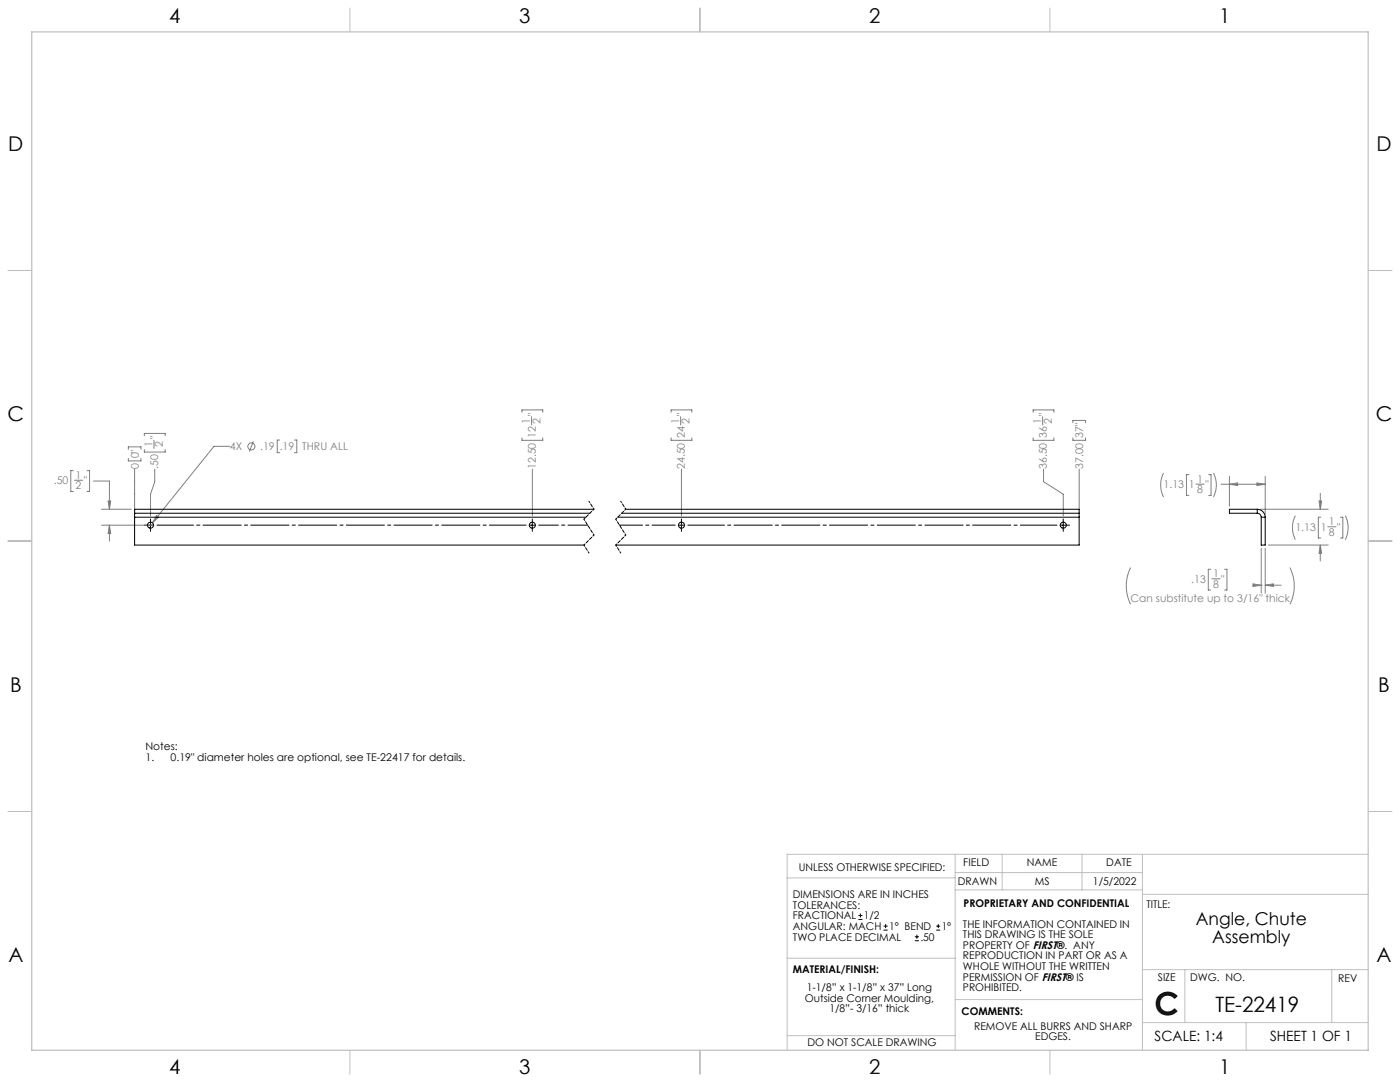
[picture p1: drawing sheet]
<svg xmlns="http://www.w3.org/2000/svg" width="559mm" height="432mm" viewBox="0 0 559 432" stroke-linecap="round" stroke-linejoin="round" font-family="sans-serif">
<g fill="none" stroke="#c0c0c0" stroke-width=".4">
<path d="M139.7 3.2v9.5M279.4 3.2v9.5M419.1 3.2v9.5M3.1 107.9h9.6M546.1 107.9h9.5M3.1 215.9h9.6M546.1 215.9h9.5M3.1 323.8h9.6M546.1 323.8h9.5M314.2 350.3h67M381.2 340.9v78.2M381.2 355.1h74.8"/>
<path d="M381.2 348.2h74.8M400 340.9v14.2M431.9 340.9v14.2M456 340.9v78.2M456 356.9h90.1M546.1 340.9h-231.9v78.2M314.2 382.4h67.2M381.2 398.9h74.8M456 387h90.1M472.9 387v21.1M531.6 387v21.1M139.7 419.1v9.6"/>
<path d="M279.4 419.1v9.6M314.2 413.3h67M419.1 419.1v9.6M456 408.1h90.1M497.4 408.1v11"/>
</g>
<path d="M12.7 12.7h533.4v406.4h-533.4z" fill="none" stroke="#c0c0c0" stroke-width=".5"/>
<g fill="none" stroke="#808080" stroke-width=".4">
<path d="M51.2 179.3v-1h5.1v1M57.6 173.9v-.9h8.3v.9M57.6 179.4v1h8.3v-1M61.5 175.7v3.3M91.8 178.1h-6.4l-24.5 30.5M101.1 176.1l-1.6 4.1M111.6 175.6h-.9v5.1h.9M117.5 175.6h1v5.1h-1M208.3 164.5v-.9h8.3v.9M208.3 174.7v1h8.3v-1M212.2 166.3v3.3M267.9 174.7v1h8.3v-1"/>
<path d="M267.9 164.5v-.9h8.3v.9M271.7 166.3v3.3M412.4 174.7v1h8.3v-1M412.4 164.5v-.9h8.3v.9M416.2 166.3v3.3M428.2 174.7v1h5.1v-1M428.2 168.7v-.9h5.1v.9M29.2 187.8h-.9v8.3h.9M29.7 191.7h3.3M34.7 187.8h1v8.3h-1M37.3 192h6.4v11.2M43.1 199.9h1.1l-.5 3.3z"/>
<path d="M51.2 183v.9h5.1v-.9M53.7 187.2v16.4M61.8 187.2v5l-1.7 5v8.6M212.5 187.2v18.6M272 187.2v18.6M416.5 187.2v5l7.9 5v8.6M430.7 187.2v16.4M464.4 188.8a10.7 10.7 0 0 0 0 9.6M474.6 189.4h-1v8.3h1M477.4 193.2h3.2M482.4 189.4h1v8.3h-1M484.4 188.8a10.7 10.7 0 0 1 0 9.6"/>
<path d="M487.4 193.3h17.6M490.7 193.3l3.3-.6v1zM490.7 190.1v11.9M501.7 192.7l3.3 .6-3.3 .4zM505 190.1v15M526.5 199.9h1l-.5 3.3zM527 196.9v6.3M40.5 203.2h12M40.5 209.6h20.8M43.7 209.6l.5 3.3h-1.1zM43.7 209.6v6.3M62.5 205.7l.8 .7-2.4 2.2z"/>
<path d="M503.1 203.2h27.1M503.4 218.8v17.9M505 218.8v17.9M506.3 217.5h23.9M517 205.8a10.7 10.7 0 0 0 0 9.6M527 217.5l.5 3.3h-1zM527 217.5v6.4M527.2 206.4h-1v8.3h1M530 210.2h3.3M535 206.4h1v8.3h-1M537 205.8a10.7 10.7 0 0 1 0 9.6M451.3 226.5a16.4 16.4 0 0 0 0 14.7"/>
<path d="M483.2 227.2h-.9v8.3h.9M483.7 231h3.3M488.8 227.2h.9v8.3h-.9M500.1 233l3.3 .5-3.3 .5zM503.4 233.5h.1M505 233.5l3.3-.5v1zM505 233.5h6.4M514.9 226.5a16.4 16.4 0 0 1 0 14.7"/>
<circle cx="100.3" cy="178.2" r="1.41"/>
</g>
<path d="M62.6 209.6h147.4M274.6 209.6h147.3" fill="none" stroke="#000" stroke-width=".4" stroke-dasharray="15.2 1.3 1.3 1.3" stroke-dashoffset=".6"/>
<path d="M215 209.6h19.6" fill="none" stroke="#000" stroke-width=".4" stroke-dasharray="15.2 1.3 1.3 1.3" stroke-dashoffset="7.4"/>
<path d="M247.3 209.6h22.2" fill="none" stroke="#000" stroke-width=".4" stroke-dasharray="15.2 1.3 1.3 1.3" stroke-dashoffset="6"/>
<path d="M57.6 209.6h3.7M60.1 207.1v5M211.2 209.6h2.5M212.5 207.1v5M270.7 209.6h2.6M272 207.1v5M423.1 209.6h3.8M424.4 207.1v5" fill="none" stroke="#000" stroke-width=".4"/>
<path d="M233.1 207.2l4 6.3M233.1 217.5l2 3.2M235.1 200l2 3.2M237.1 203.2l-4 4M237.1 213.5l-4 4M245.8 207.2l4 6.3M245.8 217.5l2 3.2M247.8 200l2 3.2M249.8 203.2l-4 4M249.8 213.5l-4 4" fill="none" stroke="#000" stroke-width=".4" stroke-dasharray="1.3 .6" stroke-dashoffset=".7"/>
<path d="M43.1 199.9h1.1l-.5 3.3zM43.7 209.6l.5 3.3h-1.1zM62.5 205.7l-1.6 2.9 2.4-2.2zM490.7 193.3l3.3-.6v1zM501.7 192.7l3.3 .6-3.3 .4zM526.5 199.9h1l-.5 3.3zM527 217.5l.5 3.3h-1zM505 233.5l3.3-.5v1zM500.1 233l3.3 .5-3.3 .5z" fill="#808080"/>
<g fill="none" stroke="#000" stroke-width=".4">
<path d="M53.7 204.8v1.6M53.7 204.8h181.7M53.7 206.4h180.2M53.7 206.4v11.1h179.4M237 203.2h-183.3v1.6M246.6 206.4h184.1M248.1 204.8h182.6M249.7 203.2h181v1.6M430.7 204.8v1.6M430.7 206.4v11.1h-184.9M501.8 204.8a1.63 1.63 0 0 1 1.6 1.6M501.8 203.2a3.2 3.2 0 0 1 3.2 3.2"/>
<path d="M501.8 203.2h-11.1v1.6h11.1M501.8 203.2v1.6M503.4 206.4h1.6M503.4 206.4v11.1h1.6v-11.1M342.6 367h1.6M342.6 365.4h1.6M343.4 364.6v1.5M352.7 371.2h1.6M352.7 369.6h1.6M353.5 368.8v1.6M365.2 375.4h1.6M365.2 373.8h1.6"/>
<path d="M366 373v1.6M373.7 371.2h1.6M373.7 369.6h1.6M374.5 368.8v1.6"/>
<circle cx="60.1" cy="209.6" r="1.22"/>
<circle cx="212.5" cy="209.6" r="1.22"/>
<circle cx="272" cy="209.6" r="1.22"/>
<circle cx="424.4" cy="209.6" r="1.22"/>
</g>
<text font-size="12.7" x="460.9" y="405.2">C</text>
<text font-size="8.5" x="485.1" y="404">TE-22419</text>
<g font-size="8.1">
<text x="67.6" y="9.3">4</text>
<text x="207.3" y="9.3">3</text>
<text x="347" y="9.3">2</text>
<text x="486.7" y="9.3">1</text>
<text x="3.3" y="60.1">D</text>
<text x="549.4" y="60.1">D</text>
<text x="3" y="168">C</text>
<text x="549.1" y="168">C</text>
<text x="4" y="276">B</text>
<text x="550.1" y="276">B</text>
<text x="3.3" y="383.9">A</text>
<text x="549.4" y="383.9">A</text>
<text x="67.6" y="428.4">4</text>
<text x="207.3" y="428.4">3</text>
<text x="347" y="428.4">2</text>
<text x="486.7" y="428.4">1</text>
</g>
<g font-size="7.1">
<text x="477.3" y="369.1">Angle, Chute</text>
<text x="483.9" y="376.1">Assembly</text>
</g>
<g font-size="5.6">
<text x="460.9" y="415.2">SCALE: 1:4</text>
<text x="507" y="415.2">SHEET 1 OF 1</text>
</g>
<g font-size="4.2" fill="#808080">
<text x="213.9" y="165.8" transform="rotate(-90 213.9 165.8)">&quot;</text>
<text x="273.4" y="165.8" transform="rotate(-90 273.4 165.8)">&quot;</text>
<text x="417.9" y="165.8" transform="rotate(-90 417.9 165.8)">&quot;</text>
<text x="211.5" y="169.1" transform="rotate(-90 211.5 169.1)">1</text>
<text x="215.7" y="169.1" transform="rotate(-90 215.7 169.1)">2</text>
<text x="271.1" y="169.1" transform="rotate(-90 271.1 169.1)">1</text>
<text x="275.3" y="169.1" transform="rotate(-90 275.3 169.1)">2</text>
<text x="415.6" y="169.1" transform="rotate(-90 415.6 169.1)">1</text>
<text x="419.8" y="169.1" transform="rotate(-90 419.8 169.1)">2</text>
<text x="60.8" y="178.5" transform="rotate(-90 60.8 178.5)">1</text>
<text x="63.1" y="175.2" transform="rotate(-90 63.1 175.2)">&quot;</text>
<text x="65" y="178.5" transform="rotate(-90 65 178.5)">2</text>
<text x="91.8" y="179.7">4X</text>
<text x="103.8" y="179.7">.19</text>
<text x="111.7" y="179.7">.19</text>
<text x="120.6" y="179.7">THRU ALL</text>
<text x="213.9" y="174.7" transform="rotate(-90 213.9 174.7)">12</text>
<text x="273.4" y="174.7" transform="rotate(-90 273.4 174.7)">24</text>
<text x="417.9" y="174.7" transform="rotate(-90 417.9 174.7)">36</text>
<text x="432.4" y="174.7" transform="rotate(-90 432.4 174.7)">37&quot;</text>
<text x="55.4" y="182.9" transform="rotate(-90 55.4 182.9)">0&quot;</text>
<text x="30.2" y="191">1</text>
<text x="55.4" y="187.2" transform="rotate(-90 55.4 187.2)">0</text>
<text x="63.1" y="187.2" transform="rotate(-90 63.1 187.2)">.50</text>
<text x="213.9" y="187.2" transform="rotate(-90 213.9 187.2)">12.50</text>
<text x="273.4" y="187.2" transform="rotate(-90 273.4 187.2)">24.50</text>
<text x="417.9" y="187.2" transform="rotate(-90 417.9 187.2)">36.50</text>
<text x="432.4" y="187.2" transform="rotate(-90 432.4 187.2)">37.00</text>
<text x="21.5" y="193.3">.50</text>
<text x="30.2" y="195.2">2</text>
<text x="33.5" y="193.3">&quot;</text>
<text x="464.4" y="194.9">1.13</text>
<text x="474.6" y="194.9">1</text>
<text x="477.8" y="192.6">1</text>
<text x="477.8" y="196.8">8</text>
<text x="481.1" y="194.9">&quot;</text>
<text x="530.5" y="209.6">1</text>
<text x="517" y="211.9">1.13</text>
<text x="527.2" y="211.9">1</text>
<text x="530.5" y="213.8">8</text>
<text x="533.7" y="211.9">&quot;</text>
<text x="475.5" y="232.7">.13</text>
<text x="484.2" y="230.3">1</text>
<text x="487.5" y="232.7">&quot;</text>
<text x="484.2" y="234.5">8</text>
<text x="451.3" y="240.2">Can substitute up to 3/16&quot; thick</text>
</g>
<g font-size="4.2">
<text x="58.1" y="299.4">Notes:</text>
<text x="58.1" y="303.5">1.</text>
<text x="68.1" y="303.5">0.19&quot; diameter holes are optional, see TE-22417 for details.</text>
<text x="318.8" y="347.7">UNLESS OTHERWISE SPECIFIED:</text>
<text x="384.5" y="345.5">FIELD</text>
<text x="409.9" y="345.7">NAME</text>
<text x="441.6" y="345.7">DATE</text>
<text x="382.3" y="353.3">DRAWN</text>
<text x="413" y="353.3">MS</text>
<text x="436.3" y="353.3">1/5/2022</text>
<text x="316.5" y="358.5">DIMENSIONS ARE IN INCHES</text>
<text x="316.5" y="362.7">TOLERANCES:</text>
<text x="384.6" y="361.9">PROPRIETARY AND CONFIDENTIAL</text>
<text x="457.6" y="362.3">TITLE:</text>
<text x="316.5" y="371.2">ANGULAR: MACH</text>
<text x="316.5" y="366.9">FRACTIONAL</text>
<text x="344.8" y="366.9">1/2</text>
<text x="354.9" y="371.2">1° BEND</text>
<text x="375.9" y="371.2">1°</text>
<text x="384.4" y="370.2">THE INFORMATION CONTAINED IN</text>
<text x="316.5" y="375.4">TWO PLACE DECIMAL</text>
<text x="367.4" y="375.4">.50</text>
<text x="384.4" y="374.4">THIS DRAWING IS THE SOLE</text>
<text x="384.4" y="382.9">REPRODUCTION IN PART OR AS A</text>
<text x="384.4" y="378.6">PROPERTY OF FIRST®. ANY</text>
<text x="316.5" y="388.4">MATERIAL/FINISH:</text>
<text x="384.4" y="387.1">WHOLE WITHOUT THE WRITTEN</text>
<text x="322.1" y="395.6">1-1/8” x 1-1/8” x 37” Long</text>
<text x="384.4" y="391.3">PERMISSION OF FIRST® IS</text>
<text x="384.4" y="395.6">PROHIBITED.</text>
<text x="462.2" y="391.3">SIZE</text>
<text x="475.1" y="391.3">DWG. NO.</text>
<text x="534.1" y="391.8">REV</text>
<text x="321.3" y="399.8">Outside Corner Moulding,</text>
<text x="331" y="404">1/8”- 3/16” thick</text>
<text x="383.8" y="405.1">COMMENTS:</text>
<text x="388.8" y="410.9">REMOVE ALL BURRS AND SHARP</text>
<text x="322.3" y="417.6">DO NOT SCALE DRAWING</text>
<text x="413.2" y="415.2">EDGES.</text>
</g>
</svg>
